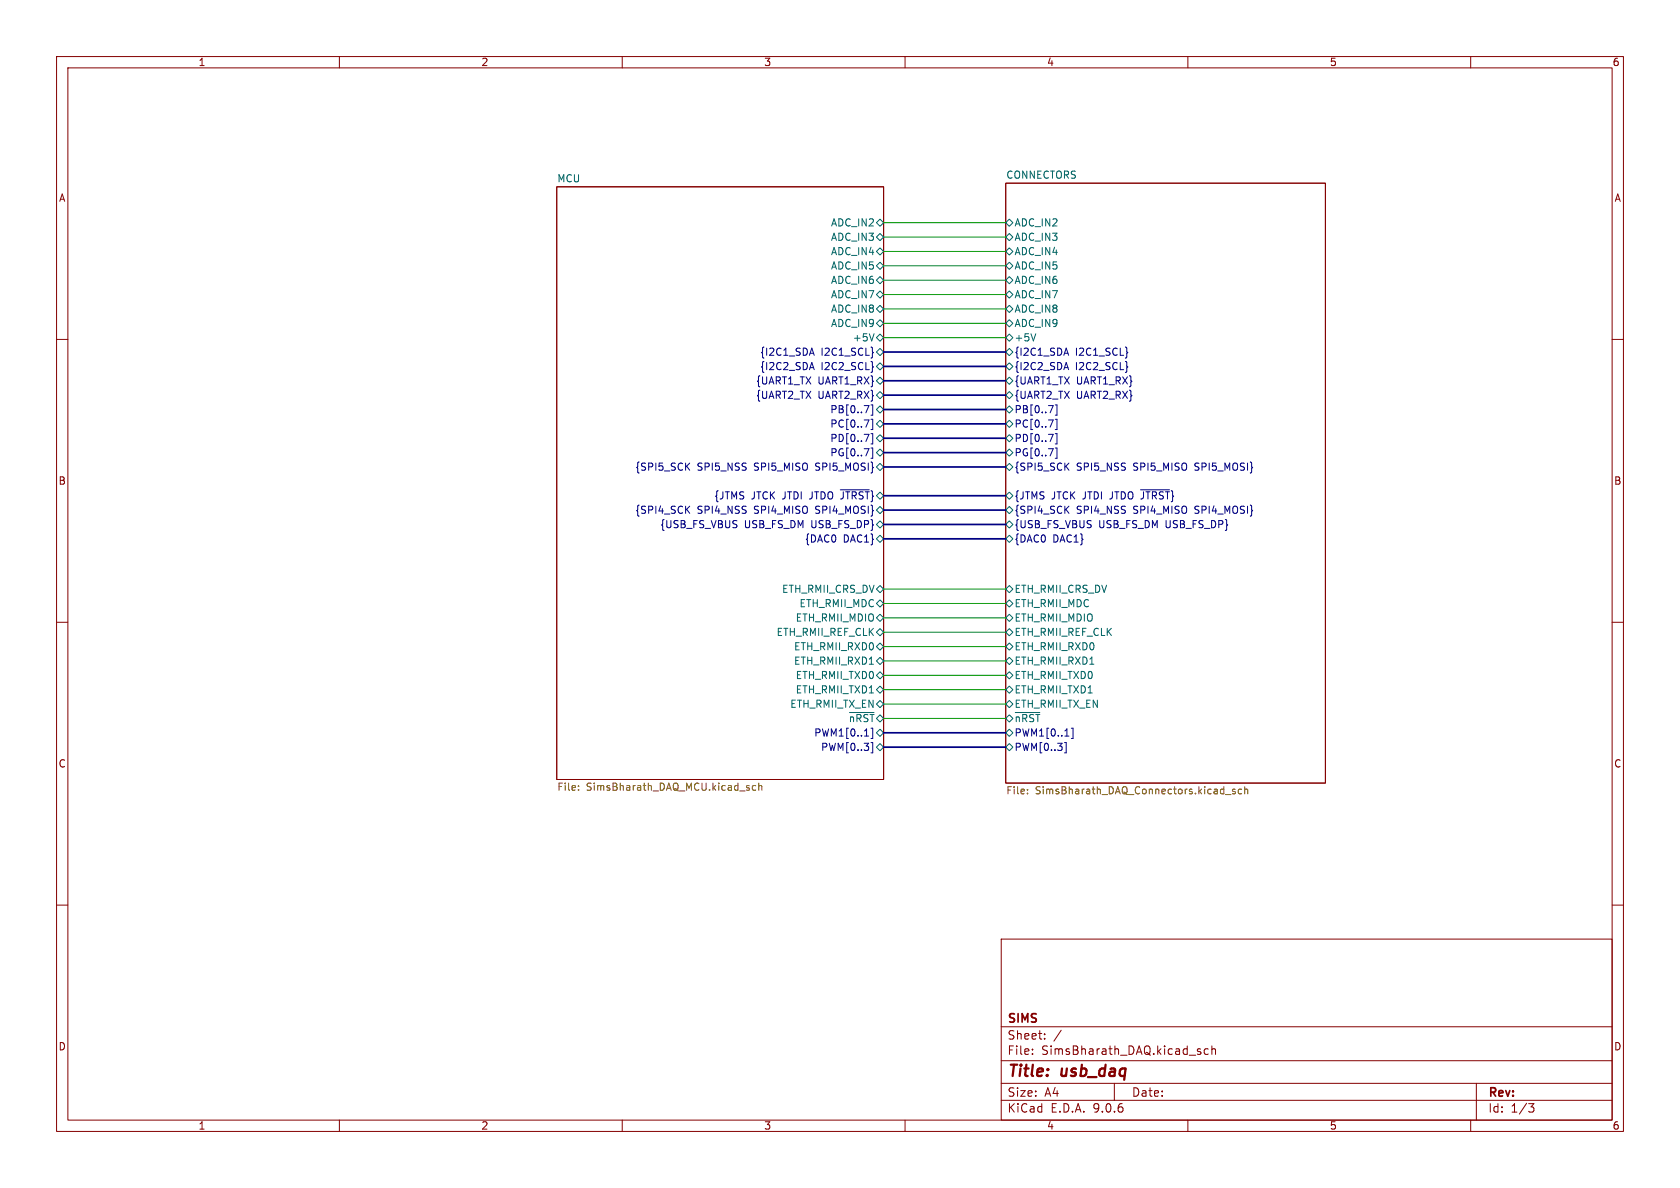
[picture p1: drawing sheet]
<svg xmlns="http://www.w3.org/2000/svg" width="297mm" height="210mm" viewBox="0 0 297 210" stroke-linecap="round" stroke-linejoin="round" font-family="sans-serif">
<g fill="none" stroke="#840000" stroke-width=".18">
<path d="M10 10h277v190h-277zM12 12h273v186h-273zM60 10v2M110 10v2M160 10v2M210 10v2M260 10v2M98.4 33h57.8v104.8h-57.8zM177.8 32.4h56.5v106h-56.5zM10 60h2M285 60h2M10 110h2"/>
<path d="M285 110h2M10 160h2M177 166h108v32h-108zM285 160h2M60 198v2M110 198v2M160 198v2M177 194.5h108M177 191.5h108M177 187.5h108M177 181.5h108M182.5 186.3v.1"/>
<path d="M182.5 185.5v.1M184.7 183.6v.1M184.7 182.8v.1M187.6 182.1l-1.3 2M197 191.5v3M210 198v2M212.1 185.9l.2 .2-.2 .3M212.1 185.4l.1 .1M213.6 185.5l-.4-.1-.3 .3v.4l.1 .2h.6M214.2 185.5l.3-.1 .3 .1 .1 .9M214.2 184.9v1.5M260 198v2"/>
<path d="M261 191.5v6.5M270.2 195.1h1l-.5 .6 .4 .1 .1 .5-.3 .3h-.4"/>
</g>
<g fill="none" stroke="#000084" stroke-width=".18">
<path d="M143.5 61.5l.4 1.3M143.5 64.1l.4 1.2M152.8 71.7h.8l-.5 1.3M152.8 74.2h.8l-.5 1.3M152.8 76.8h.8l-.5 1.2M154 74.1h.3v1.8h-.3M154 76.7h.3v1.8h-.3M154 79.2h.3v1.8h-.3M154.3 71.6v1.8h-.3M185.3 71.7h.9l-.5 1.3M185.3 74.2h.9l-.5 1.3M185.3 76.8h.9l-.5 1.2"/>
<path d="M186.6 74.1h.3v1.8h-.3M186.6 76.7h.3v1.8h-.3M186.6 79.2h.3v1.8h-.3M186.9 71.6v1.8h-.3M188.5 61.5l.4 1.3M188.5 64.1l.4 1.2M121.4 90l.5 .7M121.4 82.4l.5 .7M121.9 89.5l-.7 .7M121.9 81.9l-.7 .7M148.5 86.6h5.2M188.4 90l.6 .7"/>
<path d="M188.4 82.4l.6 .7M189 89.5l-.7 .7M189 81.9l-.7 .7M201.6 86.6h5.2M154 131.3h.3v1.8h-.3M154.3 128.7v1.8h-.3M188.5 131.3v1.8h-.3M189.4 128.7h.3v1.8h-.3"/>
</g>
<g fill="none" stroke="#006464" stroke-width=".18">
<path d="M154.9 39.4l.7-.7 .6 .7-.6 .6zM177.8 39.4l.6-.7 .7 .7-.7 .6zM154.5 59l-.4 1.3M154.9 41.9l.7-.6 .6 .6-.6 .6zM154.9 44.5l.7-.7 .6 .7-.6 .6zM154.9 47l.7-.6 .6 .6-.6 .6zM154.9 49.5l.7-.6 .6 .6-.6 .7zM154.9 52.1l.7-.7 .6 .7-.6 .6zM154.9 54.6l.7-.6 .6 .6-.6 .6zM154.9 57.2l.7-.7 .6 .7-.6 .6zM154.9 59.7l.7-.6 .6 .6-.6 .6zM177.8 41.9l.6-.6 .7 .6-.7 .6z"/>
<path d="M177.8 44.5l.6-.7 .7 .7-.7 .6zM177.8 47l.6-.6 .7 .6-.7 .6zM177.8 49.5l.6-.6 .7 .6-.7 .7zM177.8 52.1l.6-.7 .7 .7-.7 .6zM177.8 54.6l.6-.6 .7 .6-.7 .6zM177.8 57.2l.6-.7 .7 .7-.7 .6zM177.8 59.7l.6-.6 .7 .6-.7 .6zM183.1 59l-.4 1.3M154.9 62.2l.7-.6 .6 .6-.6 .7zM154.9 64.8l.7-.7 .6 .7-.6 .6zM154.9 67.3l.7-.6 .6 .6-.6 .6zM154.9 69.9l.7-.7 .6 .7-.6 .6z"/>
<path d="M154.9 72.4l.7-.6 .6 .6-.6 .6zM154.9 74.9l.7-.6 .6 .6-.6 .7zM154.9 77.5l.7-.7 .6 .7-.6 .6zM177.8 62.2l.6-.6 .7 .6-.7 .7zM177.8 64.8l.6-.7 .7 .7-.7 .6zM177.8 67.3l.6-.6 .7 .6-.7 .6zM177.8 69.9l.6-.7 .7 .7-.7 .6zM177.8 72.4l.6-.6 .7 .6-.7 .6zM177.8 74.9l.6-.6 .7 .6-.7 .7zM177.8 77.5l.6-.7 .7 .7-.7 .6zM154.9 90.2l.7-.7 .6 .7-.6 .6zM154.9 95.3l.7-.7 .6 .7-.6 .6z"/>
<path d="M154.9 80l.7-.6 .6 .6-.6 .6zM154.9 82.6l.7-.7 .6 .7-.6 .6zM154.9 92.7l.7-.6 .6 .6-.6 .6zM177.8 87.6l.6-.6 .7 .6-.7 .7zM177.8 90.2l.6-.7 .7 .7-.7 .6zM177.8 95.3l.6-.7 .7 .7-.7 .6zM177.8 80l.6-.6 .7 .6-.7 .6zM177.8 82.6l.6-.7 .7 .7-.7 .6zM177.8 92.7l.6-.6 .7 .6-.7 .6zM154.9 104.1l.7-.6 .6 .6-.6 .7zM154.9 106.7l.7-.7 .6 .7-.6 .6zM154.9 109.2l.7-.6 .6 .6-.6 .7z"/>
<path d="M154.9 111.8l.7-.7 .6 .7-.6 .6zM154.9 114.3l.7-.6 .6 .6-.6 .6zM154.9 116.8l.7-.6 .6 .6-.6 .7zM154.9 119.4l.7-.7 .6 .7-.6 .6zM177.8 104.1l.6-.6 .7 .6-.7 .7zM177.8 106.7l.6-.7 .7 .7-.7 .6zM177.8 109.2l.6-.6 .7 .6-.7 .7zM177.8 111.8l.6-.7 .7 .7-.7 .6zM177.8 114.3l.6-.6 .7 .6-.7 .6zM177.8 116.8l.6-.6 .7 .6-.7 .7zM177.8 119.4l.6-.7 .7 .7-.7 .6zM150.2 126h4.3"/>
<path d="M154.9 121.9l.7-.6 .6 .6-.6 .7zM154.9 124.5l.7-.7 .6 .7-.6 .6zM154.9 129.5l.7-.6 .6 .6-.6 .7zM154.9 132.1l.7-.7 .6 .7-.6 .6zM177.8 121.9l.6-.6 .7 .6-.7 .7zM177.8 124.5l.6-.7 .7 .7-.7 .6zM177.8 127l.6-.6 .7 .6-.7 .6zM177.8 129.5l.6-.6 .7 .6-.7 .7zM177.8 132.1l.6-.7 .7 .7-.7 .6zM179.5 126h4.3"/>
</g>
<g fill="none" stroke="#725600" stroke-width=".18">
<path d="M102.3 139.6v.1M102.3 138.9v.1M132.5 139.3v.3M133.6 138.9h-.4l-.2 .2 .1 .5h.5M134.1 139l.2-.1h.3l.1 .8M134.1 138.4v1.3M181.6 139.6v.1M218.4 139.6l-.3-.1-.2 .2v.2l.5 .1v.3h-.5M219.5 139.6l-.4-.1-.2 .2 .1 .6h.5M220.1 139.6l.1-.1 .3 .1 .1 .7M220.1 139.1v1.2M181.6 140.2v.1"/>
<path d="M216.7 140.5h.9"/>
</g>
<g fill="none" stroke="#000084" stroke-width=".3">
<path d="M156.2 67.3h21.6M156.2 74.9h21.6M156.2 69.9h21.6M156.2 64.8h21.6M156.2 72.4h21.6M156.2 62.2h21.6M156.2 77.5h21.6M156.2 82.6h21.6M156.2 87.6h21.6M156.2 80h21.6M156.2 92.7h21.6M156.2 90.2h21.6"/>
<path d="M156.2 95.3h21.6M156.2 132.1h21.6M156.2 129.5h21.6"/>
</g>
<g fill="none" stroke="#009600" stroke-width=".18">
<path d="M156.2 39.4h21.6M156.2 57.2h21.6M156.2 54.6h21.6M156.2 59.7h21.6M156.2 41.9h21.6M156.2 52.1h21.6M156.2 47h21.6M156.2 44.5h21.6M156.2 49.5h21.6M156.2 116.8h21.6M156.2 119.4h21.6M156.2 111.8h21.6"/>
<path d="M156.2 114.3h21.6M156.2 104.1h21.6M156.2 106.7h21.6M156.2 109.2h21.6M156.2 121.9h21.6M156.2 124.5h21.6M156.2 127h21.6"/>
</g>
<g font-size="2.8" fill="#840000">
<text x="178" y="190.9">Title:</text>
<text x="187.7" y="190.9">usb_daq</text>
</g>
<g font-size="2.1" fill="#840000">
<text x="178" y="184">Sheet:</text>
<text x="178" y="181.2">SIMS</text>
<text x="178" y="186.7">File:</text>
<text x="184.1" y="186.7">SimsBharath_DAQ.kicad_sch</text>
<text x="178" y="196.9">KiCad</text>
<text x="178" y="194.1">Size:</text>
<text x="184.7" y="194.1">A4</text>
<text x="185.7" y="196.9">E.D.A.</text>
<text x="193.3" y="196.9">9.0.6</text>
<text x="200" y="194.1">Date:</text>
<text x="263" y="194.3">Rev:</text>
<text x="263" y="196.9">Id:</text>
<text x="267.1" y="196.9">1/3</text>
</g>
<g font-size="1.8" fill="#840000">
<text x="35" y="11.9">1</text>
<text x="85" y="11.9">2</text>
<text x="135" y="11.9">3</text>
<text x="185" y="11.9">4</text>
<text x="235" y="11.9">5</text>
<text x="285" y="11.9">6</text>
<text x="10.3" y="35.9">A</text>
<text x="285.3" y="35.9">A</text>
<text x="10.3" y="85.9">B</text>
<text x="285.3" y="85.9">B</text>
<text x="10.3" y="135.9">C</text>
<text x="285.3" y="135.9">C</text>
<text x="10.3" y="185.9">D</text>
<text x="285.3" y="185.9">D</text>
<text x="35" y="199.9">1</text>
<text x="85" y="199.9">2</text>
<text x="135" y="199.9">3</text>
<text x="185" y="199.9">4</text>
<text x="235" y="199.9">5</text>
<text x="285" y="199.9">6</text>
</g>
<g font-size="1.8" fill="#006464">
<text x="98.4" y="32.3">MCU</text>
<text x="177.8" y="31.7">CONNECTORS</text>
<text x="146.8" y="40.2">ADC_IN2</text>
<text x="179.3" y="40.2">ADC_IN2</text>
<text x="146.8" y="42.8">ADC_IN3</text>
<text x="146.8" y="45.3">ADC_IN4</text>
<text x="146.8" y="47.9">ADC_IN5</text>
<text x="179.3" y="42.8">ADC_IN3</text>
<text x="179.3" y="45.3">ADC_IN4</text>
<text x="179.3" y="47.9">ADC_IN5</text>
<text x="146.8" y="50.4">ADC_IN6</text>
<text x="146.8" y="52.9">ADC_IN7</text>
<text x="179.3" y="50.4">ADC_IN6</text>
<text x="179.3" y="52.9">ADC_IN7</text>
<text x="146.8" y="55.5">ADC_IN8</text>
<text x="146.8" y="58">ADC_IN9</text>
<text x="179.3" y="55.5">ADC_IN8</text>
<text x="179.3" y="58">ADC_IN9</text>
<text x="150.7" y="60.6">+5V</text>
<text x="179.3" y="60.6">+5V</text>
<text x="143.4" y="88.5">JTDO ~{JTRST}}</text>
<text x="138.2" y="105">ETH_RMII_CRS_DV</text>
<text x="141.2" y="107.5">ETH_RMII_MDC</text>
<text x="179.3" y="105">ETH_RMII_CRS_DV</text>
<text x="179.3" y="107.5">ETH_RMII_MDC</text>
<text x="137.2" y="112.6">ETH_RMII_REF_CLK</text>
<text x="140.6" y="110.1">ETH_RMII_MDIO</text>
<text x="179.3" y="110.1">ETH_RMII_MDIO</text>
<text x="179.3" y="112.6">ETH_RMII_REF_CLK</text>
<text x="140.3" y="115.2">ETH_RMII_RXD0</text>
<text x="140.3" y="117.7">ETH_RMII_RXD1</text>
<text x="179.3" y="115.2">ETH_RMII_RXD0</text>
<text x="179.3" y="117.7">ETH_RMII_RXD1</text>
<text x="139.6" y="125.3">ETH_RMII_TX_EN</text>
<text x="140.6" y="120.2">ETH_RMII_TXD0</text>
<text x="140.6" y="122.8">ETH_RMII_TXD1</text>
<text x="179.3" y="120.2">ETH_RMII_TXD0</text>
<text x="179.3" y="122.8">ETH_RMII_TXD1</text>
<text x="179.3" y="125.3">ETH_RMII_TX_EN</text>
</g>
<g font-size="1.8" fill="#000084">
<text x="134.3" y="63.1">{I2C1_SDA</text>
<text x="134.3" y="65.6">{I2C2_SDA</text>
<text x="145.1" y="63.1">I2C1_SCL}</text>
<text x="145.1" y="65.6">I2C2_SCL}</text>
<text x="179.3" y="63.1">{I2C1_SDA</text>
<text x="179.3" y="65.6">{I2C2_SDA</text>
<text x="190.1" y="63.1">I2C1_SCL}</text>
<text x="190.1" y="65.6">I2C2_SCL}</text>
<text x="133.6" y="68.2">{UART1_TX</text>
<text x="133.6" y="70.7">{UART2_TX</text>
<text x="144.6" y="68.2">UART1_RX}</text>
<text x="144.6" y="70.7">UART2_RX}</text>
<text x="179.3" y="68.2">{UART1_TX</text>
<text x="179.3" y="70.7">{UART2_TX</text>
<text x="190.3" y="68.2">UART1_RX}</text>
<text x="190.3" y="70.7">UART2_RX}</text>
<text x="146.7" y="73.3">PB[0..7]</text>
<text x="146.7" y="75.8">PC[0..7]</text>
<text x="179.3" y="73.3">PB[0..7]</text>
<text x="179.3" y="75.8">PC[0..7]</text>
<text x="112.2" y="83.4">{SPI5_SCK</text>
<text x="123.2" y="83.4">SPI5_NSS</text>
<text x="133.4" y="83.4">SPI5_MISO</text>
<text x="144.5" y="83.4">SPI5_MOSI}</text>
<text x="146.7" y="78.3">PD[0..7]</text>
<text x="146.7" y="80.9">PG[0..7]</text>
<text x="179.3" y="78.3">PD[0..7]</text>
<text x="179.3" y="80.9">PG[0..7]</text>
<text x="179.3" y="83.4">{SPI5_SCK</text>
<text x="190.3" y="83.4">SPI5_NSS</text>
<text x="200.5" y="83.4">SPI5_MISO</text>
<text x="211.5" y="83.4">SPI5_MOSI}</text>
<text x="126.2" y="88.5">{JTMS</text>
<text x="132.8" y="88.5">JTCK JTDI</text>
<text x="179.3" y="88.5">{JTMS</text>
<text x="185.9" y="88.5">JTCK JTDI</text>
<text x="196.5" y="88.5">JTDO ~{JTRST}}</text>
<text x="112.2" y="91">{SPI4_SCK</text>
<text x="116.6" y="93.6">{USB_FS_VBUS</text>
<text x="123.2" y="91">SPI4_NSS</text>
<text x="131.6" y="93.6">USB_FS_DM</text>
<text x="133.4" y="91">SPI4_MISO</text>
<text x="143.5" y="93.6">USB_FS_DP}</text>
<text x="144.5" y="91">SPI4_MOSI}</text>
<text x="179.3" y="91">{SPI4_SCK</text>
<text x="179.3" y="93.6">{USB_FS_VBUS</text>
<text x="190.3" y="91">SPI4_NSS</text>
<text x="194.2" y="93.6">USB_FS_DM</text>
<text x="200.5" y="91">SPI4_MISO</text>
<text x="206.2" y="93.6">USB_FS_DP}</text>
<text x="211.5" y="91">SPI4_MOSI}</text>
<text x="142.2" y="96.1">{DAC0</text>
<text x="149.1" y="96.1">DAC1}</text>
<text x="179.3" y="96.1">{DAC0</text>
<text x="186.1" y="96.1">DAC1}</text>
<text x="143.8" y="130.4">PWM1[0..1]</text>
<text x="150" y="127.9">~{nRST}</text>
<text x="179.3" y="127.9">~{nRST}</text>
<text x="179.3" y="130.4">PWM1[0..1]</text>
<text x="145.1" y="132.9">PWM[0..3]</text>
<text x="179.3" y="132.9">PWM[0..3]</text>
</g>
<g font-size="1.8" fill="#725600">
<text x="98.4" y="140.1">File:</text>
<text x="103.6" y="140.1">SimsBharath_DAQ_MCU.kicad_sch</text>
<text x="177.8" y="140.7">File:</text>
<text x="183" y="140.7">SimsBharath_DAQ_Connectors.kicad_sch</text>
</g>
</svg>
